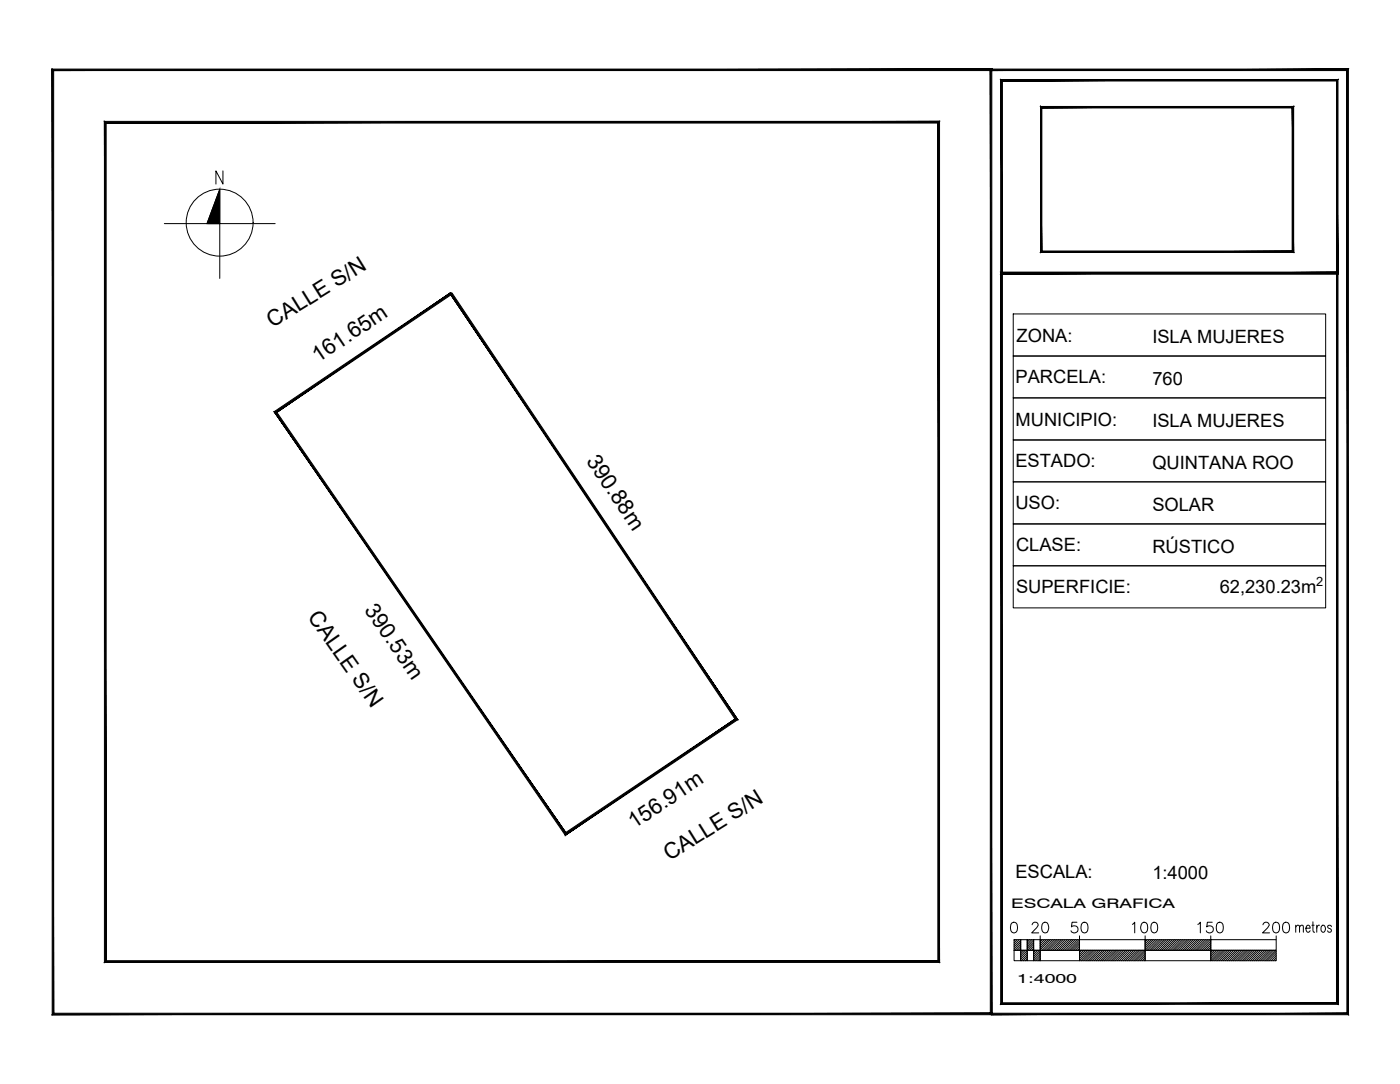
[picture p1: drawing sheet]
<svg xmlns="http://www.w3.org/2000/svg" width="279mm" height="216mm" viewBox="0 0 279 216" stroke-linecap="round" stroke-linejoin="round" font-family="sans-serif">
<!-- layer: PERIMETRO PROPIEDAD -->
<g fill="#000" stroke="#000" stroke-width=".2">
<path d="M55.2 82.1l34.8-23.5-.2-.3zM54.6 82l35.2-23.7-34.6 23.8z"/>
<path d="M54.6 82l58.2 83.8-57.6-83.7zM54.6 82l58.2 83.8-.1 .6zM112.8 165.8l-.1 .6 33.8-23.2zM112.7 166.4l33.8-23.2 .6 .1zM89.8 58.6l56.7 84.6 .6 .1zM89.8 58.6l.3-.2 57 84.9z"/>
</g>
<path d="M89.9 58.5h.1" fill="none" stroke="#000" stroke-width=".2"/>
<!-- layer: NORTE -->
<g fill="none" stroke="#000" stroke-width=".2">
<path d="M44.4 34v2.7l-1.4-2.7v2.7M32.8 44.5h11v-6.8l-2.5 6.8M54.8 44.5h-11v11"/>
<circle cx="43.8" cy="44.3" r="6.7"/>
</g>
<path d="M43.8 37.7v6.8h-2.5zM41.3 44.5h2.5z" fill="#000" stroke="#000" stroke-width=".2"/>
<!-- layer: TIRA -->
<g fill="#000" stroke="#000" stroke-width=".2">
<path d="M197.6 13.8v.3l71.2-.3zM197.6 14.1l71.2-.3-.3 .3zM268.8 13.8l-.3 .3 .3 188zM268.5 14.1l.3 188-.3-.3zM197.6 202.1h71.2l-.3-.3zM197.6 201.8h70.9l-70.9 .3zM10.4 202.1h187.2v-.3zM10.4 202.1l.3-.3h186.9zM10.4 13.8v188.3l.3-.3zM10.4 13.8l.3 .3v187.7zM10.4 13.8l.3 .3 187-.3zM10.7 14.1l187-.3-.3 .3zM197.7 13.8l-.3 .3 .3 187.9zM197.4 14.1l.3 187.9h-.3z"/>
<path d="M199.5 15.8l.3 .3 66.9-.3zM199.8 16.1l66.9-.3-.3 .3zM266.7 15.8l-.3 .3 .3 38.5zM266.4 16.1l.3 38.5-.3-.4zM199.5 54.6h67.2l-.3-.4zM199.5 54.6l.3-.4h66.6zM199.5 15.8v38.8l.3-.4zM199.5 15.8l.3 .3v38.1z"/>
<path d="M207.4 21.2l.2 .3 50.2-.3zM207.6 21.5l50.2-.3-.2 .3zM257.8 21.2l-.2 .3 .2 28.7zM257.6 21.5l.2 28.7-.2-.2zM207.4 50.2h50.4l-.2-.2zM207.6 50h50l-50.2 .2zM207.4 21.2v29l.2-.2zM207.4 21.2l.2 .3v28.5z"/>
<path d="M207.4 21.2l.2 .3 50.2-.3zM207.6 21.5l50.2-.3-.2 .3zM257.8 21.2l-.2 .3 .2 28.7zM257.6 21.5l.2 28.7-.2-.2zM207.4 50.2h50.4l-.2-.2zM207.6 50h50l-50.2 .2zM207.4 21.2v29l.2-.2zM207.4 21.2l.2 .3v28.5z"/>
<path d="M20.8 24.2v167.5l.4-.4zM20.8 24.2l.4 .3v166.8zM20.8 24.2l.4 .3 166.1-.3zM21.2 24.5l166.1-.3-.4 .3zM187.3 24.2l-.4 .3 .4 167.2zM186.9 24.5l.4 167.2-.4-.4zM20.8 191.7h166.5l-.4-.4zM21.2 191.3h165.7l-166.1 .4z"/>
<path d="M266.4 54.6v145.1l.3 .3zM266.7 54.2v145.8l-.3-145.4zM199.8 54.6h66.6l.3-.4zM199.5 54.2h67.2l-66.9 .4zM199.5 54.2l.3 145.5v-145.1zM199.5 54.2l.3 145.5-.3 .3zM199.5 200l66.9-.3h-66.6zM199.5 200l66.9-.3 .3 .3z"/>
</g>
<!-- layer: C_REFERENCIA -->
<path d="M187.1 24.3v167.2h-166.1" fill="none" stroke="#000" stroke-width=".2"/>
<!-- layer: CUADRO -->
<path d="M202 70.9h62.2v8.3h-62.2zM202 79.2h62.2v8.4h-62.2zM202 62.5h62.2v8.4h-62.2zM202 87.6h62.2v8.4h-62.2zM202 96h62.2v8.4h-62.2zM202 104.4h62.2v8.3h-62.2zM202 112.7h62.2v8.4h-62.2z" fill="none" stroke="#000" stroke-width=".2"/>
<!-- layer: Cotas -->
<path d="M207.5 21.3h50.2v28.8h-50.2z" fill="none" stroke="#000" stroke-width=".2"/>
<!-- layer: EscalaGrafica -->
<g fill="none" stroke="#000" stroke-width=".2">
<path d="M201.7 183.8a.66 .66 0 0 1 1 .3 1.38 1.38 0 0 1-.5 1.7h-.2a1.34 1.34 0 0 1-.3-2zM202.1 187.2h1.3v2.1h-1.3zM202.1 189.3h1.3v2h-1.3zM202.3 187.2l-.2 .2M202.7 187.2l-.6 .6M203.1 187.2l-1 1M203.4 187.2h1.4v2.1h-1.4zM203.4 189.3h1.4v2h-1.4zM203.4 187.3l-1.3 1.3M203.4 187.7l-1.3 1.3M203.4 188.1l-1.1 1.2M203.4 188.6l-.7 .7"/>
<path d="M203.4 189l-.3 .3M203.6 189.3l-.2 .1M204 189.3l-.6 .5M204.4 189.3l-1 .9M204.8 187.2h1.2v2.1h-1.2zM204.8 189.3h1.2v2h-1.2zM204.8 189.3l-1.4 1.3M204.8 189.7l-1.4 1.4M204.8 190.2l-1.2 1.1M204.8 190.6l-.9 .7M204.8 191l-.4 .3M206 187.2h1.3v2.1h-1.3z"/>
<path d="M206 189.3h1.3v2h-1.3zM206 187.6l-1.2 1.3M206 188l-1.2 1.3M206 188.4l-.8 .9M206 188.8l-.4 .5M206 189.3h.1M206.4 189.3l-.4 .4M206.9 189.3l-.9 .8M207.3 189.3l-1.3 1.2M207.3 187.2h7.9v2.1h-7.9zM207.3 189.3h7.9v2h-7.9zM207.3 189.6l-1.3 1.3"/>
<path d="M207.3 190l-1.3 1.3M207.3 190.5l-.9 .8M207.3 190.9l-.4 .4M207.3 191.3h.1M209.4 187.2l-2.1 2M209.8 187.2l-2.1 2.1M210.2 187.2l-2.1 2.1M210.6 187.2l-2 2.1M211.1 187.2l-2.2 2.1M211.5 187.2l-2.1 2.1M211.9 187.2l-2.1 2.1M212.3 187.2l-2.1 2.1"/>
<path d="M212.7 187.2l-2.1 2.1M213.1 187.2l-2.1 2.1M213.6 187.2l-2.2 2.1M213.9 187.2l-2 2.1M214.4 187.2l-2.1 2.1M214.8 187.2l-2.1 2.1M215.2 187.2h13v2.1h-13zM215.2 189.3h13v2h-13zM215.2 189.3h.1M215.2 187.2l-2.1 2.1M215.2 187.6l-1.7 1.7M215.2 188l-1.3 1.3"/>
<path d="M215.2 188.4l-.8 .9M215.2 188.8l-.4 .5M215.6 189.3l-.4 .4M216 189.3l-.8 .8M216.4 189.3l-1.2 1.2M216.9 189.3l-1.7 1.6M217.3 189.3l-2.1 2M217.7 189.3l-2.1 2M218.1 189.3l-2.1 2M218.5 189.3l-2.1 2M218.9 189.3l-2 2M219.4 189.3l-2.2 2"/>
<path d="M219.8 189.3l-2.1 2M220.2 189.3l-2.1 2M220.6 189.3l-2.1 2M221 189.3l-2.1 2M221.4 189.3l-2 2M221.9 189.3l-2.2 2M222.3 189.3l-2.1 2M222.7 189.3l-2.1 2M223.1 189.3l-2.1 2M223.5 189.3l-2.1 2M223.9 189.3l-2.1 2M224.4 189.3l-2.2 2"/>
<path d="M224.7 189.3l-2 2M225.2 189.3l-2.1 2M225.6 189.3l-2.1 2M226 189.3l-2.1 2M226.4 189.3l-2.1 2M226.9 189.3l-2.2 2M227.2 189.3l-2 2M227.7 189.3l-2.1 2M228.1 189.3l-2.1 2M228.2 186.4v.8h13.1v2.1h-13.1v-2.1M228.2 189.3h13.1v2h-13.1zM228.2 189.5l-1.8 1.8"/>
<path d="M228.2 189.9l-1.4 1.4M228.2 190.3l-1 1M228.2 190.8l-.5 .5M228.2 191.2l-.1 .1M229.9 187.2l-1.7 1.6M230.3 187.2l-2.1 2.1M230.7 187.2l-2 2.1M231.2 187.2l-2.1 2.1M231.6 187.2l-2.1 2.1M232 187.2l-2.1 2.1M232.4 187.2l-2.1 2.1M232.8 187.2l-2.1 2.1"/>
<path d="M233.2 187.2l-2 2.1M233.7 187.2l-2.2 2.1M234.1 187.2l-2.1 2.1M234.5 187.2l-2.1 2.1M234.9 187.2l-2.1 2.1M235.3 187.2l-2.1 2.1M235.7 187.2l-2 2.1M236.2 187.2l-2.2 2.1M236.6 187.2l-2.1 2.1M237 187.2l-2.1 2.1M237.4 187.2l-2.1 2.1M237.8 187.2l-2.1 2.1"/>
<path d="M238.2 187.2l-2.1 2.1M238.7 187.2l-2.2 2.1M239 187.2l-2 2.1M239.5 187.2l-2.1 2.1M239.9 187.2l-2.1 2.1M240.3 187.2l-2.1 2.1M240.7 187.2l-2.1 2.1M241.2 187.2l-2.2 2.1M241.3 186.4v.8h13.1v2.1h-13.1v-2.1M241.3 189.3h.1M241.3 189.3h13.1v2h-13.1zM241.3 187.4l-1.8 1.9"/>
<path d="M241.3 187.8l-1.4 1.5M241.3 188.3l-1 1M241.3 188.7l-.6 .6M241.3 189.1l-.2 .2M241.8 189.3l-.5 .4M242.1 189.3l-.8 .8M242.6 189.3l-1.3 1.2M243 189.3l-1.7 1.6M243.4 189.3l-2.1 2M243.8 189.3l-2.1 2M244.2 189.3l-2.1 2M244.6 189.3l-2 2"/>
<path d="M245.1 189.3l-2.1 2M245.5 189.3l-2.1 2M245.9 189.3l-2.1 2M246.3 189.3l-2.1 2M246.7 189.3l-2.1 2M247.1 189.3l-2 2M247.6 189.3l-2.1 2M248 189.3l-2.1 2M248.4 189.3l-2.1 2M248.8 189.3l-2.1 2M249.2 189.3l-2.1 2M249.6 189.3l-2 2"/>
<path d="M250 189.3l-2.1 2M250.5 189.3l-2.1 2M250.9 189.3l-2.1 2M251.3 189.3l-2.1 2M251.7 189.3l-2.1 2M252.1 189.3l-2.1 2M252.5 189.3l-2.1 2M253 189.3l-2.1 2M253.4 189.3l-2.1 2M253.8 189.3l-2.1 2M254.2 189.3l-2.1 2M254.4 189.5l-1.9 1.8"/>
<path d="M254.4 189.9l-1.5 1.4M254.4 190.3l-1 1M254.4 190.8l-.6 .5M254.4 191.2l-.2 .1M260.3 184.9h.8l-.3-.6a.72 .72 0 0 0-.5 .7 .72 .72 0 0 0 .5 .7l.3-.3M261.5 184.3h.4M261.7 183.6v1.7l.1 .3 .2 .1M262.5 184.3v1.4M263 184.3l-.3 .1-.2 .5M263.5 184.4l.1-.1a.72 .72 0 0 1 .6 .7 .72 .72 0 0 1-.6 .7 .91 .91 0 0 1-.1-1.3zM265.4 184.6a.39 .39 0 0 0-.4-.3 .39 .39 0 0 0-.4 .3l.1 .2 .6 .3 .1 .3a.39 .39 0 0 1-.4 .3 .39 .39 0 0 1-.4-.3"/>
</g>
<g font-size="5.3">
<text x="204.6" y="187">20</text>
<text x="212.7" y="187">50</text>
<text x="224.7" y="187">100</text>
<text x="237.8" y="187">150</text>
<text x="250.8" y="187">200</text>
</g>
<g font-size="4.4">
<text x="54.3" y="65.4" transform="rotate(-32 54.3 65.4)">CALLE S/N</text>
<text x="63.4" y="72.3" transform="rotate(-34 63.4 72.3)">161.65m</text>
<text x="116.7" y="91.8" transform="rotate(56 116.7 91.8)">390.88m</text>
<text x="61.2" y="123" transform="rotate(55 61.2 123)">CALLE S/N</text>
<text x="72.5" y="121.5" transform="rotate(55 72.5 121.5)">390.53m</text>
<text x="126.4" y="165.2" transform="rotate(-34 126.4 165.2)">156.91m</text>
<text x="133.4" y="171.6" transform="rotate(-32 133.4 171.6)">CALLE S/N</text>
</g>
<g font-size="3.6">
<text x="202.6" y="68">ZONA:</text>
<text x="229.7" y="68.3">ISLA MUJERES</text>
<text x="202.4" y="76.4">PARCELA:</text>
<text x="229.7" y="76.6">760</text>
<text x="202.4" y="84.8">MUNICIPIO:</text>
<text x="229.7" y="85">ISLA MUJERES</text>
<text x="202.4" y="93.1">ESTADO:</text>
<text x="229.7" y="93.3">QUINTANA ROO</text>
<text x="202.4" y="101.5">USO:</text>
<text x="229.7" y="101.7">SOLAR</text>
<text x="202.5" y="109.8">CLASE:</text>
<text x="229.7" y="110.1">RÚSTICO</text>
<text x="202.5" y="118.2">SUPERFICIE:</text>
<text x="243.1" y="118.2">62,230.23m</text>
<text x="202.4" y="174.9">ESCALA:</text>
<text x="229.7" y="175.1">1:4000</text>
</g>
<g font-size="2.6">
<text x="262.3" y="116.6">2</text>
<text x="201.5" y="180.9">ESCALA GRAFICA</text>
<text x="202.8" y="195.8">1:4000</text>
</g>
</svg>
